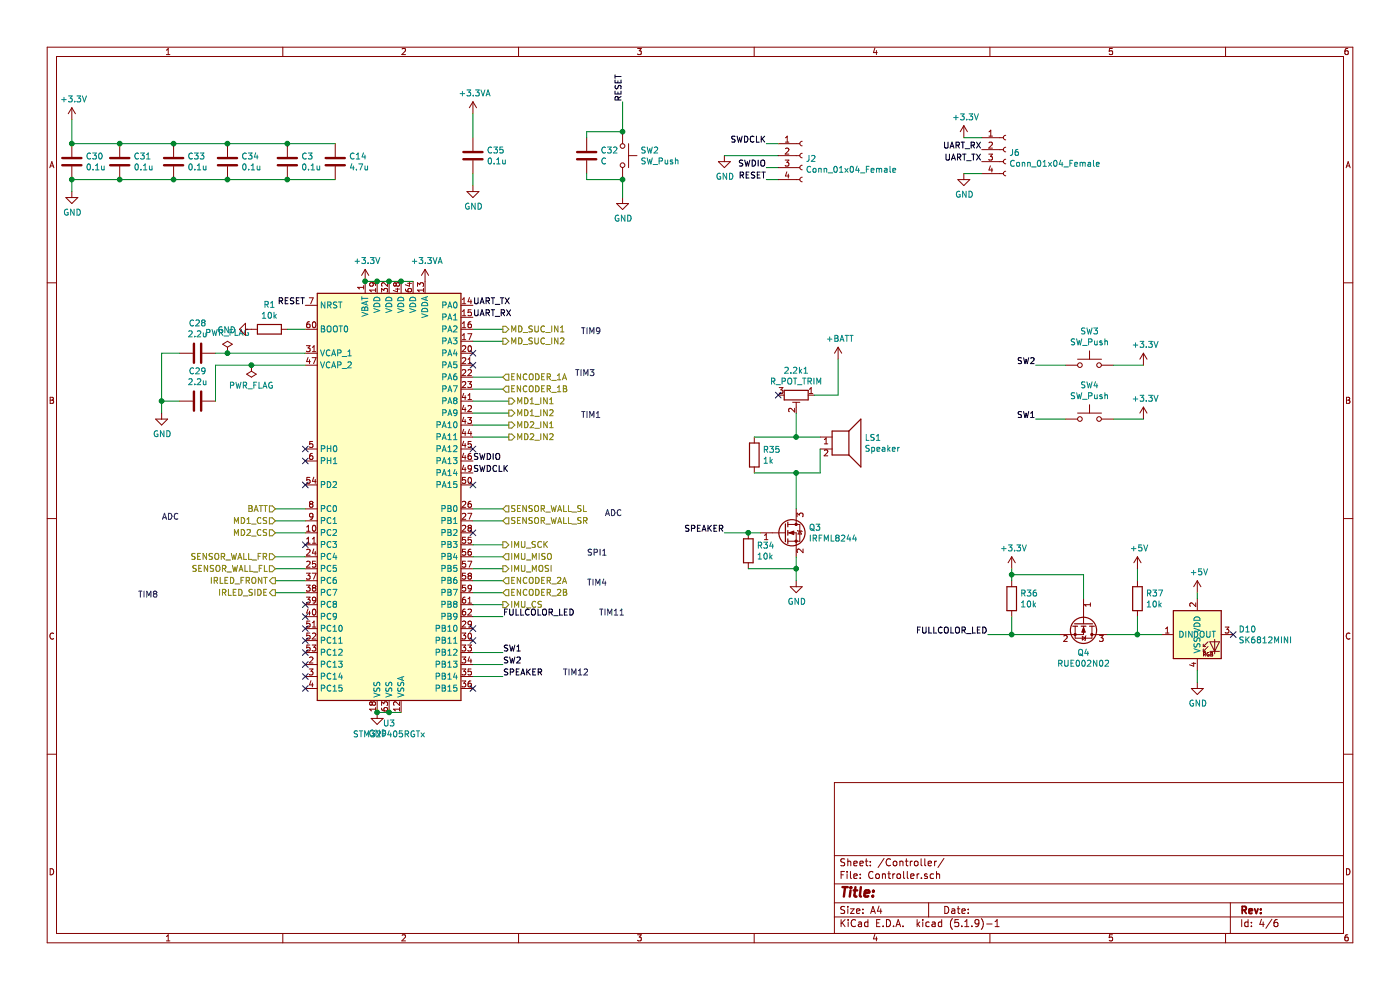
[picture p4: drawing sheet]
EESchema Schematic File Version 4
EELAYER 30 0
EELAYER END
$Descr A4 11693 8268
encoding utf-8
Sheet 4 6
Title ""
Date ""
Rev ""
Comp ""
Comment1 ""
Comment2 ""
Comment3 ""
Comment4 ""
$EndDescr
$Comp
L power:GND #PWR076
U 1 1
P 3150 5950
F 0 "#PWR076" H 3150 5700 50  0001 C CNN
F 1 "GND" H 3155 5777 50  0000 C CNN
F 2 "" H 3150 5950 50  0001 C CNN
F 3 "" H 3150 5950 50  0001 C CNN
	1    3150 5950
	1    0    0    -1  
$EndComp
$Comp
L power:+3.3V #PWR075
U 1 1
P 3050 2350
F 0 "#PWR075" H 3050 2200 50  0001 C CNN
F 1 "+3.3V" H 3065 2523 50  0000 C CNN
F 2 "" H 3050 2350 50  0001 C CNN
F 3 "" H 3050 2350 50  0001 C CNN
	1    3050 2350
	1    0    0    -1  
$EndComp
$Comp
L power:+3.3VA #PWR077
U 1 1
P 3550 2350
F 0 "#PWR077" H 3550 2200 50  0001 C CNN
F 1 "+3.3VA" H 3565 2523 50  0000 C CNN
F 2 "" H 3550 2350 50  0001 C CNN
F 3 "" H 3550 2350 50  0001 C CNN
	1    3550 2350
	1    0    0    -1  
$EndComp
Text Label 2550 2550 2    50   ~ 0
RESET
$Comp
L power:GND #PWR073
U 1 1
P 2100 2750
F 0 "#PWR073" H 2100 2500 50  0001 C CNN
F 1 "GND" V 2105 2622 50  0000 R CNN
F 2 "" H 2100 2750 50  0001 C CNN
F 3 "" H 2100 2750 50  0001 C CNN
	1    2100 2750
	0    1    1    0   
$EndComp
Wire Wire Line
	2400 2750 2550 2750
Text HLabel 4200 4550 2    50   Output ~ 0
IMU_SCK
Text HLabel 4200 4650 2    50   Input ~ 0
IMU_MISO
Text HLabel 4200 4750 2    50   Output ~ 0
IMU_MOSI
Wire Wire Line
	4200 4550 3950 4550
Wire Wire Line
	4200 4650 3950 4650
Wire Wire Line
	4200 4750 3950 4750
Text HLabel 4200 5050 2    50   Output ~ 0
IMU_CS
Wire Wire Line
	4200 5050 3950 5050
Text HLabel 4200 4850 2    50   Input ~ 0
ENCODER_2A
Text HLabel 4200 4950 2    50   Input ~ 0
ENCODER_2B
Wire Wire Line
	4200 4850 3950 4850
Wire Wire Line
	4200 4950 3950 4950
Text HLabel 2300 4250 0    50   Input ~ 0
BATT
Wire Wire Line
	2550 4250 2300 4250
Text HLabel 2300 4350 0    50   Input ~ 0
MD1_CS
Text HLabel 2300 4450 0    50   Input ~ 0
MD2_CS
Wire Wire Line
	2300 4350 2550 4350
Wire Wire Line
	2300 4450 2550 4450
Text HLabel 2300 4650 0    50   Input ~ 0
SENSOR_WALL_FR
Text HLabel 2300 4750 0    50   Input ~ 0
SENSOR_WALL_FL
Text HLabel 4200 4350 2    50   Input ~ 0
SENSOR_WALL_SR
Text HLabel 4200 4250 2    50   Input ~ 0
SENSOR_WALL_SL
Wire Wire Line
	3950 4250 4200 4250
Wire Wire Line
	3950 4350 4200 4350
$Comp
L Device:C C28
U 1 1
P 1650 2950
F 0 "C28" V 1398 2950 50  0000 C CNN
F 1 "2.2u" V 1489 2950 50  0000 C CNN
F 2 "Capacitor_SMD:C_0603_1608Metric" H 1688 2800 50  0001 C CNN
F 3 "~" H 1650 2950 50  0001 C CNN
	1    1650 2950
	0    1    1    0   
$EndComp
$Comp
L Device:C C29
U 1 1
P 1650 3350
F 0 "C29" V 1398 3350 50  0000 C CNN
F 1 "2.2u" V 1489 3350 50  0000 C CNN
F 2 "Capacitor_SMD:C_0603_1608Metric" H 1688 3200 50  0001 C CNN
F 3 "~" H 1650 3350 50  0001 C CNN
	1    1650 3350
	0    1    1    0   
$EndComp
Wire Wire Line
	1800 2950 1900 2950
Wire Wire Line
	2550 3050 2100 3050
Wire Wire Line
	1800 3050 1800 3350
$Comp
L power:GND #PWR070
U 1 1
P 1350 3450
F 0 "#PWR070" H 1350 3200 50  0001 C CNN
F 1 "GND" H 1355 3277 50  0000 C CNN
F 2 "" H 1350 3450 50  0001 C CNN
F 3 "" H 1350 3450 50  0001 C CNN
	1    1350 3450
	1    0    0    -1  
$EndComp
Wire Wire Line
	1500 3350 1350 3350
Wire Wire Line
	1350 3350 1350 3450
Wire Wire Line
	1500 2950 1350 2950
Wire Wire Line
	1350 2950 1350 3350
Connection ~ 1350 3350
Wire Wire Line
	2300 4650 2550 4650
Wire Wire Line
	2300 4750 2550 4750
Text Label 4200 5650 0    50   ~ 0
SPEAKER
Text Label 4200 5150 0    50   ~ 0
FULLCOLOR_LED
Wire Wire Line
	3950 5150 4200 5150
Wire Wire Line
	3950 5650 4200 5650
$Comp
L power:+5V #PWR087
U 1 1
P 10000 4950
F 0 "#PWR087" H 10000 4800 50  0001 C CNN
F 1 "+5V" H 10015 5123 50  0000 C CNN
F 2 "" H 10000 4950 50  0001 C CNN
F 3 "" H 10000 4950 50  0001 C CNN
	1    10000 4950
	1    0    0    -1  
$EndComp
Wire Wire Line
	10000 4950 10000 5000
$Comp
L power:GND #PWR088
U 1 1
P 10000 5700
F 0 "#PWR088" H 10000 5450 50  0001 C CNN
F 1 "GND" H 10005 5527 50  0000 C CNN
F 2 "" H 10000 5700 50  0001 C CNN
F 3 "" H 10000 5700 50  0001 C CNN
	1    10000 5700
	1    0    0    -1  
$EndComp
Wire Wire Line
	10000 5600 10000 5700
NoConn ~ 10300 5300
$Comp
L Device:Q_NMOS_GSD Q4
U 1 1
P 9050 5200
F 0 "Q4" V 9299 5200 50  0000 C CNN
F 1 "RUE002N02" V 9390 5200 50  0000 C CNN
F 2 "Package_TO_SOT_SMD:SOT-416" H 9250 5300 50  0001 C CNN
F 3 "~" H 9050 5200 50  0001 C CNN
	1    9050 5200
	0    1    1    0   
$EndComp
$Comp
L power:+5V #PWR086
U 1 1
P 9500 4750
F 0 "#PWR086" H 9500 4600 50  0001 C CNN
F 1 "+5V" H 9515 4923 50  0000 C CNN
F 2 "" H 9500 4750 50  0001 C CNN
F 3 "" H 9500 4750 50  0001 C CNN
	1    9500 4750
	1    0    0    -1  
$EndComp
Wire Wire Line
	9250 5300 9500 5300
$Comp
L Device:R R37
U 1 1
P 9500 5000
F 0 "R37" H 9570 5046 50  0000 L CNN
F 1 "10k" H 9570 4955 50  0000 L CNN
F 2 "Resistor_SMD:R_0603_1608Metric" V 9430 5000 50  0001 C CNN
F 3 "~" H 9500 5000 50  0001 C CNN
	1    9500 5000
	1    0    0    -1  
$EndComp
$Comp
L power:+3.3V #PWR085
U 1 1
P 8450 4750
F 0 "#PWR085" H 8450 4600 50  0001 C CNN
F 1 "+3.3V" H 8465 4923 50  0000 C CNN
F 2 "" H 8450 4750 50  0001 C CNN
F 3 "" H 8450 4750 50  0001 C CNN
	1    8450 4750
	1    0    0    -1  
$EndComp
$Comp
L Device:R R36
U 1 1
P 8450 5000
F 0 "R36" H 8520 5046 50  0000 L CNN
F 1 "10k" H 8520 4955 50  0000 L CNN
F 2 "Resistor_SMD:R_0603_1608Metric" V 8380 5000 50  0001 C CNN
F 3 "~" H 8450 5000 50  0001 C CNN
	1    8450 5000
	1    0    0    -1  
$EndComp
Wire Wire Line
	8450 5150 8450 5300
Wire Wire Line
	8450 5300 8850 5300
Wire Wire Line
	8450 4800 9050 4800
Wire Wire Line
	9050 4800 9050 5000
Wire Wire Line
	8450 4750 8450 4800
Wire Wire Line
	8450 4800 8450 4850
Connection ~ 8450 4800
Wire Wire Line
	9500 4750 9500 4850
Wire Wire Line
	9500 5150 9500 5300
Connection ~ 9500 5300
Wire Wire Line
	9500 5300 9700 5300
Text Label 8250 5300 2    50   ~ 0
FULLCOLOR_LED
Wire Wire Line
	8250 5300 8450 5300
Connection ~ 8450 5300
$Comp
L Device:Speaker LS1
U 1 1
P 7050 3650
AR Path="/60F363D5/6192AB90" Ref="LS1"  Part="1" 
AR Path="/60E26C28/6192AB90" Ref="LS1"  Part="1" 
F 0 "LS1" H 7220 3646 50  0000 L CNN
F 1 "Speaker" H 7220 3555 50  0000 L CNN
F 2 "Sprion-circuit:PKMCS" H 7050 3450 50  0001 C CNN
F 3 "PKMCS0909E4000" H 7040 3600 50  0001 C CNN
	1    7050 3650
	1    0    0    -1  
$EndComp
$Comp
L power:GND #PWR083
U 1 1
P 6650 4850
F 0 "#PWR083" H 6650 4600 50  0001 C CNN
F 1 "GND" H 6655 4677 50  0000 C CNN
F 2 "" H 6650 4850 50  0001 C CNN
F 3 "" H 6650 4850 50  0001 C CNN
	1    6650 4850
	1    0    0    -1  
$EndComp
Wire Wire Line
	6650 3450 6650 3650
Wire Wire Line
	6650 3650 6850 3650
Wire Wire Line
	6850 3950 6850 3750
Wire Wire Line
	6650 3950 6650 4250
Wire Wire Line
	6650 3950 6850 3950
Text Label 6050 4450 2    50   ~ 0
SPEAKER
Wire Wire Line
	6650 4650 6650 4750
$Comp
L Switch:SW_Push SW2
U 1 1
P 5200 1300
F 0 "SW2" V 5154 1448 50  0000 L CNN
F 1 "SW_Push" V 5245 1448 50  0000 L CNN
F 2 "Sprion-circuit:SMT_4.2X3.2_" H 5200 1500 50  0001 C CNN
F 3 "~" H 5200 1500 50  0001 C CNN
	1    5200 1300
	0    1    1    0   
$EndComp
$Comp
L Device:C C32
U 1 1
P 4900 1300
F 0 "C32" H 5015 1346 50  0000 L CNN
F 1 "C" H 5015 1255 50  0000 L CNN
F 2 "Capacitor_SMD:C_0603_1608Metric" H 4938 1150 50  0001 C CNN
F 3 "~" H 4900 1300 50  0001 C CNN
	1    4900 1300
	1    0    0    -1  
$EndComp
Wire Wire Line
	5200 1100 4900 1100
Wire Wire Line
	4900 1100 4900 1150
Wire Wire Line
	4900 1450 4900 1500
Wire Wire Line
	4900 1500 5200 1500
Text Label 5200 850  1    50   ~ 0
RESET
Wire Wire Line
	5200 850  5200 1100
Connection ~ 5200 1100
$Comp
L power:GND #PWR074
U 1 1
P 5200 1650
F 0 "#PWR074" H 5200 1400 50  0001 C CNN
F 1 "GND" H 5205 1477 50  0000 C CNN
F 2 "" H 5200 1650 50  0001 C CNN
F 3 "" H 5200 1650 50  0001 C CNN
	1    5200 1650
	1    0    0    -1  
$EndComp
Text Label 3950 3850 0    50   ~ 0
SWDIO
Text Label 3950 3950 0    50   ~ 0
SWDCLK
$Comp
L Connector:Conn_01x04_Female J2
U 1 1
P 6700 1300
F 0 "J2" H 6728 1276 50  0000 L CNN
F 1 "Conn_01x04_Female" H 6728 1185 50  0000 L CNN
F 2 "Connector_JST:JST_SH_SM04B-SRSS-TB_1x04-1MP_P1.00mm_Horizontal" H 6700 1300 50  0001 C CNN
F 3 "~" H 6700 1300 50  0001 C CNN
	1    6700 1300
	1    0    0    -1  
$EndComp
Text Label 6400 1500 2    50   ~ 0
RESET
Text Label 6400 1400 2    50   ~ 0
SWDIO
Text Label 6400 1200 2    50   ~ 0
SWDCLK
$Comp
L power:GND #PWR084
U 1 1
P 6050 1300
F 0 "#PWR084" H 6050 1050 50  0001 C CNN
F 1 "GND" H 6055 1127 50  0000 C CNN
F 2 "" H 6050 1300 50  0001 C CNN
F 3 "" H 6050 1300 50  0001 C CNN
	1    6050 1300
	1    0    0    -1  
$EndComp
Text Label 4200 5450 0    50   ~ 0
SW1
Text Label 4200 5550 0    50   ~ 0
SW2
Wire Wire Line
	3950 5550 4200 5550
Wire Wire Line
	3950 5450 4200 5450
$Comp
L Switch:SW_Push SW3
U 1 1
P 9100 3050
F 0 "SW3" H 9100 3335 50  0000 C CNN
F 1 "SW_Push" H 9100 3244 50  0000 C CNN
F 2 "Sprion-circuit:SMT_4.2X3.2_" H 9100 3250 50  0001 C CNN
F 3 "~" H 9100 3250 50  0001 C CNN
	1    9100 3050
	1    0    0    -1  
$EndComp
$Comp
L Switch:SW_Push SW4
U 1 1
P 9100 3500
F 0 "SW4" H 9100 3785 50  0000 C CNN
F 1 "SW_Push" H 9100 3694 50  0000 C CNN
F 2 "Sprion-circuit:SMT_4.2X3.2_" H 9100 3700 50  0001 C CNN
F 3 "~" H 9100 3700 50  0001 C CNN
	1    9100 3500
	1    0    0    -1  
$EndComp
Wire Wire Line
	5200 1650 5200 1500
Connection ~ 5200 1500
Text Label 8650 3500 2    50   ~ 0
SW1
Text Label 8650 3050 2    50   ~ 0
SW2
Wire Wire Line
	8900 3050 8650 3050
Wire Wire Line
	8650 3500 8900 3500
$Comp
L power:+3.3V #PWR080
U 1 1
P 9550 3050
F 0 "#PWR080" H 9550 2900 50  0001 C CNN
F 1 "+3.3V" H 9565 3223 50  0000 C CNN
F 2 "" H 9550 3050 50  0001 C CNN
F 3 "" H 9550 3050 50  0001 C CNN
	1    9550 3050
	1    0    0    -1  
$EndComp
Wire Wire Line
	9300 3050 9550 3050
$Comp
L power:+3.3V #PWR081
U 1 1
P 9550 3500
F 0 "#PWR081" H 9550 3350 50  0001 C CNN
F 1 "+3.3V" H 9565 3673 50  0000 C CNN
F 2 "" H 9550 3500 50  0001 C CNN
F 3 "" H 9550 3500 50  0001 C CNN
	1    9550 3500
	1    0    0    -1  
$EndComp
Wire Wire Line
	9300 3500 9550 3500
NoConn ~ 3950 2950
NoConn ~ 3950 3050
NoConn ~ 3950 3750
NoConn ~ 3950 4050
NoConn ~ 3950 4450
NoConn ~ 3950 5250
NoConn ~ 3950 5350
NoConn ~ 3950 5750
NoConn ~ 2550 5750
NoConn ~ 2550 5650
NoConn ~ 2550 5550
NoConn ~ 2550 5450
NoConn ~ 2550 5350
NoConn ~ 2550 5250
NoConn ~ 2550 4550
NoConn ~ 2550 4050
NoConn ~ 2550 3850
NoConn ~ 2550 3750
$Comp
L power:+3.3V #PWR071
U 1 1
P 600 1000
F 0 "#PWR071" H 600 850 50  0001 C CNN
F 1 "+3.3V" H 615 1173 50  0000 C CNN
F 2 "" H 600 1000 50  0001 C CNN
F 3 "" H 600 1000 50  0001 C CNN
	1    600  1000
	1    0    0    -1  
$EndComp
$Comp
L power:+3.3VA #PWR078
U 1 1
P 3950 950
F 0 "#PWR078" H 3950 800 50  0001 C CNN
F 1 "+3.3VA" H 3965 1123 50  0000 C CNN
F 2 "" H 3950 950 50  0001 C CNN
F 3 "" H 3950 950 50  0001 C CNN
	1    3950 950 
	1    0    0    -1  
$EndComp
$Comp
L Device:C C30
U 1 1
P 600 1350
F 0 "C30" H 715 1396 50  0000 L CNN
F 1 "0.1u" H 715 1305 50  0000 L CNN
F 2 "Capacitor_SMD:C_0603_1608Metric" H 638 1200 50  0001 C CNN
F 3 "~" H 600 1350 50  0001 C CNN
	1    600  1350
	1    0    0    -1  
$EndComp
$Comp
L Device:C C31
U 1 1
P 1000 1350
F 0 "C31" H 1115 1396 50  0000 L CNN
F 1 "0.1u" H 1115 1305 50  0000 L CNN
F 2 "Capacitor_SMD:C_0603_1608Metric" H 1038 1200 50  0001 C CNN
F 3 "~" H 1000 1350 50  0001 C CNN
	1    1000 1350
	1    0    0    -1  
$EndComp
$Comp
L Device:C C33
U 1 1
P 1450 1350
F 0 "C33" H 1565 1396 50  0000 L CNN
F 1 "0.1u" H 1565 1305 50  0000 L CNN
F 2 "Capacitor_SMD:C_0603_1608Metric" H 1488 1200 50  0001 C CNN
F 3 "~" H 1450 1350 50  0001 C CNN
	1    1450 1350
	1    0    0    -1  
$EndComp
$Comp
L Device:C C34
U 1 1
P 1900 1350
F 0 "C34" H 2015 1396 50  0000 L CNN
F 1 "0.1u" H 2015 1305 50  0000 L CNN
F 2 "Capacitor_SMD:C_0603_1608Metric" H 1938 1200 50  0001 C CNN
F 3 "~" H 1900 1350 50  0001 C CNN
	1    1900 1350
	1    0    0    -1  
$EndComp
Wire Wire Line
	600  1000 600  1200
Wire Wire Line
	1900 1200 1450 1200
Connection ~ 600  1200
Connection ~ 1000 1200
Wire Wire Line
	1000 1200 600  1200
Connection ~ 1450 1200
Wire Wire Line
	1450 1200 1000 1200
Wire Wire Line
	600  1500 1000 1500
Connection ~ 1000 1500
Wire Wire Line
	1000 1500 1450 1500
Connection ~ 1450 1500
Wire Wire Line
	1450 1500 1900 1500
$Comp
L power:GND #PWR072
U 1 1
P 600 1600
F 0 "#PWR072" H 600 1350 50  0001 C CNN
F 1 "GND" H 605 1427 50  0000 C CNN
F 2 "" H 600 1600 50  0001 C CNN
F 3 "" H 600 1600 50  0001 C CNN
	1    600  1600
	1    0    0    -1  
$EndComp
$Comp
L Device:C C35
U 1 1
P 3950 1300
F 0 "C35" H 4065 1346 50  0000 L CNN
F 1 "0.1u" H 4065 1255 50  0000 L CNN
F 2 "Capacitor_SMD:C_0603_1608Metric" H 3988 1150 50  0001 C CNN
F 3 "~" H 3950 1300 50  0001 C CNN
	1    3950 1300
	1    0    0    -1  
$EndComp
$Comp
L power:GND #PWR079
U 1 1
P 3950 1550
F 0 "#PWR079" H 3950 1300 50  0001 C CNN
F 1 "GND" H 3955 1377 50  0000 C CNN
F 2 "" H 3950 1550 50  0001 C CNN
F 3 "" H 3950 1550 50  0001 C CNN
	1    3950 1550
	1    0    0    -1  
$EndComp
Wire Wire Line
	3950 950  3950 1150
Wire Wire Line
	3950 1450 3950 1550
Wire Wire Line
	600  1500 600  1600
Connection ~ 600  1500
Wire Wire Line
	6350 4450 6250 4450
$Comp
L Device:R R34
U 1 1
P 6250 4600
F 0 "R34" H 6320 4646 50  0000 L CNN
F 1 "10k" H 6320 4555 50  0000 L CNN
F 2 "Resistor_SMD:R_0603_1608Metric" V 6180 4600 50  0001 C CNN
F 3 "~" H 6250 4600 50  0001 C CNN
	1    6250 4600
	1    0    0    -1  
$EndComp
Connection ~ 6250 4450
Wire Wire Line
	6250 4450 6050 4450
Wire Wire Line
	6250 4750 6650 4750
Connection ~ 6650 4750
Wire Wire Line
	6650 4750 6650 4850
Wire Wire Line
	3950 3350 4250 3350
Wire Wire Line
	3950 3650 4250 3650
Wire Wire Line
	3950 3550 4250 3550
Wire Wire Line
	3950 3450 4250 3450
Text HLabel 4250 3650 2    50   Output ~ 0
MD2_IN2
Text HLabel 4250 3550 2    50   Output ~ 0
MD2_IN1
Text HLabel 4250 3450 2    50   Output ~ 0
MD1_IN2
Text HLabel 4250 3350 2    50   Output ~ 0
MD1_IN1
Text Notes 4850 3500 0    50   ~ 0
TIM1\n
Text Notes 4900 4900 0    50   ~ 0
TIM4\n
Text Notes 4900 4650 0    50   ~ 0
SPI1\n
Text Notes 5050 4400 0    50   ~ 0
ADC\n\n
Text Notes 4700 5650 0    50   ~ 0
TIM12\n
Text Notes 1350 4350 0    50   ~ 0
ADC\n
Text Notes 1150 5000 0    50   ~ 0
TIM8\n
Text HLabel 4200 2750 2    50   Output ~ 0
MD_SUC_IN1
Text HLabel 4200 2850 2    50   Output ~ 0
MD_SUC_IN2
Wire Wire Line
	2550 4850 2300 4850
Wire Wire Line
	2550 4950 2300 4950
Text HLabel 2300 4950 0    50   Output ~ 0
IRLED_SIDE
Text HLabel 2300 4850 0    50   Output ~ 0
IRLED_FRONT
Wire Wire Line
	3950 2850 4200 2850
Wire Wire Line
	4200 2750 3950 2750
Wire Wire Line
	3950 3150 4200 3150
Wire Wire Line
	3950 3250 4200 3250
Text HLabel 4200 3250 2    50   Input ~ 0
ENCODER_1B
Text HLabel 4200 3150 2    50   Input ~ 0
ENCODER_1A
Text Notes 4800 3150 0    50   ~ 0
TIM3\n
Wire Wire Line
	3250 5950 3350 5950
Wire Wire Line
	3150 5950 3250 5950
Connection ~ 3250 5950
Connection ~ 3150 5950
Wire Wire Line
	3350 2350 3450 2350
Connection ~ 3350 2350
Wire Wire Line
	3250 2350 3350 2350
Connection ~ 3250 2350
Wire Wire Line
	3150 2350 3250 2350
Wire Wire Line
	3050 2350 3150 2350
Connection ~ 3150 2350
Connection ~ 3050 2350
$Comp
L MCU_ST_STM32F4:STM32F405RGTx U3
U 1 1
P 3250 4150
F 0 "U3" H 3250 2261 50  0000 C CNN
F 1 "STM32F405RGTx" H 3250 2170 50  0000 C CNN
F 2 "Package_QFP:LQFP-64_10x10mm_P0.5mm" H 2650 2450 50  0001 R CNN
F 3 "http://www.st.com/st-web-ui/static/active/en/resource/technical/document/datasheet/DM00037051.pdf" H 3250 4150 50  0001 C CNN
	1    3250 4150
	1    0    0    -1  
$EndComp
Text Notes 5000 5150 0    50   ~ 0
TIM11\n
Text Notes 4850 2800 0    50   ~ 0
TIM9\n
NoConn ~ 2550 5050
NoConn ~ 2550 5150
$Comp
L Device:R R35
U 1 1
P 6300 3800
F 0 "R35" H 6370 3846 50  0000 L CNN
F 1 "1k" H 6370 3755 50  0000 L CNN
F 2 "Resistor_SMD:R_0603_1608Metric" V 6230 3800 50  0001 C CNN
F 3 "~" H 6300 3800 50  0001 C CNN
	1    6300 3800
	1    0    0    -1  
$EndComp
Connection ~ 6650 3650
Wire Wire Line
	6300 3950 6650 3950
Connection ~ 6650 3950
Wire Wire Line
	6300 3650 6650 3650
$Comp
L power:+BATT #PWR082
U 1 1
P 7000 3000
F 0 "#PWR082" H 7000 2850 50  0001 C CNN
F 1 "+BATT" H 7015 3173 50  0000 C CNN
F 2 "" H 7000 3000 50  0001 C CNN
F 3 "" H 7000 3000 50  0001 C CNN
	1    7000 3000
	1    0    0    -1  
$EndComp
NoConn ~ 6500 3300
$Comp
L Device:R_POT_TRIM 2.2k1
U 1 1
P 6650 3300
F 0 "2.2k1" V 6443 3300 50  0000 C CNN
F 1 "R_POT_TRIM" V 6534 3300 50  0000 C CNN
F 2 "Sprion-circuit:Potentiometer_SMD_PVZ3A" H 6650 3300 50  0001 C CNN
F 3 "~" H 6650 3300 50  0001 C CNN
	1    6650 3300
	0    1    1    0   
$EndComp
Wire Wire Line
	7000 3000 7000 3300
Wire Wire Line
	7000 3300 6800 3300
Connection ~ 1900 2950
$Comp
L power:PWR_FLAG #FLG06
U 1 1
P 2100 3050
F 0 "#FLG06" H 2100 3125 50  0001 C CNN
F 1 "PWR_FLAG" H 2100 3223 50  0000 C CNN
F 2 "" H 2100 3050 50  0001 C CNN
F 3 "~" H 2100 3050 50  0001 C CNN
	1    2100 3050
	-1   0    0    1   
$EndComp
Connection ~ 2100 3050
Wire Wire Line
	2100 3050 1800 3050
Wire Wire Line
	1900 2950 2550 2950
$Comp
L power:PWR_FLAG #FLG03
U 1 1
P 1900 2950
F 0 "#FLG03" H 1900 3025 50  0001 C CNN
F 1 "PWR_FLAG" H 1900 3123 50  0000 C CNN
F 2 "" H 1900 2950 50  0001 C CNN
F 3 "~" H 1900 2950 50  0001 C CNN
	1    1900 2950
	1    0    0    -1  
$EndComp
$Comp
L Device:Q_NMOS_GSD Q3
U 1 1
P 6550 4450
F 0 "Q3" H 6754 4496 50  0000 L CNN
F 1 "IRFML8244" H 6754 4405 50  0000 L CNN
F 2 "Package_TO_SOT_SMD:SOT-23" H 6750 4550 50  0001 C CNN
F 3 "~" H 6550 4450 50  0001 C CNN
	1    6550 4450
	1    0    0    -1  
$EndComp
Text Label 3950 2550 0    50   ~ 0
UART_TX
Text Label 3950 2650 0    50   ~ 0
UART_RX
$Comp
L Connector:Conn_01x04_Female J6
U 1 1
P 8400 1250
F 0 "J6" H 8428 1226 50  0000 L CNN
F 1 "Conn_01x04_Female" H 8428 1135 50  0000 L CNN
F 2 "Connector_JST:JST_SH_SM04B-SRSS-TB_1x04-1MP_P1.00mm_Horizontal" H 8400 1250 50  0001 C CNN
F 3 "~" H 8400 1250 50  0001 C CNN
	1    8400 1250
	1    0    0    -1  
$EndComp
$Comp
L power:+3.3V #PWR052
U 1 1
P 8050 1150
F 0 "#PWR052" H 8050 1000 50  0001 C CNN
F 1 "+3.3V" H 8065 1323 50  0000 C CNN
F 2 "" H 8050 1150 50  0001 C CNN
F 3 "" H 8050 1150 50  0001 C CNN
	1    8050 1150
	1    0    0    -1  
$EndComp
Text Label 8200 1250 2    50   ~ 0
UART_RX
Text Label 8200 1350 2    50   ~ 0
UART_TX
$Comp
L power:GND #PWR0100
U 1 1
P 8050 1450
F 0 "#PWR0100" H 8050 1200 50  0001 C CNN
F 1 "GND" H 8055 1277 50  0000 C CNN
F 2 "" H 8050 1450 50  0001 C CNN
F 3 "" H 8050 1450 50  0001 C CNN
	1    8050 1450
	1    0    0    -1  
$EndComp
Wire Wire Line
	8200 1150 8050 1150
Wire Wire Line
	8200 1450 8050 1450
$Comp
L Device:C C3
U 1 1
P 2400 1350
F 0 "C3" H 2515 1396 50  0000 L CNN
F 1 "0.1u" H 2515 1305 50  0000 L CNN
F 2 "Capacitor_SMD:C_0603_1608Metric" H 2438 1200 50  0001 C CNN
F 3 "~" H 2400 1350 50  0001 C CNN
	1    2400 1350
	1    0    0    -1  
$EndComp
$Comp
L Device:C C14
U 1 1
P 2800 1350
F 0 "C14" H 2915 1396 50  0000 L CNN
F 1 "4.7u" H 2915 1305 50  0000 L CNN
F 2 "Capacitor_SMD:C_0603_1608Metric" H 2838 1200 50  0001 C CNN
F 3 "~" H 2800 1350 50  0001 C CNN
	1    2800 1350
	1    0    0    -1  
$EndComp
Wire Wire Line
	1900 1200 2400 1200
Connection ~ 1900 1200
Wire Wire Line
	1900 1500 2400 1500
Connection ~ 1900 1500
Wire Wire Line
	2400 1500 2800 1500
Connection ~ 2400 1500
Wire Wire Line
	2400 1200 2800 1200
Connection ~ 2400 1200
Wire Wire Line
	6050 1300 6500 1300
Wire Wire Line
	6400 1200 6500 1200
Wire Wire Line
	6400 1400 6500 1400
Wire Wire Line
	6400 1500 6500 1500
$Comp
L Device:R R1
U 1 1
P 2250 2750
F 0 "R1" V 2043 2750 50  0000 C CNN
F 1 "10k" V 2134 2750 50  0000 C CNN
F 2 "Resistor_SMD:R_0603_1608Metric" V 2180 2750 50  0001 C CNN
F 3 "~" H 2250 2750 50  0001 C CNN
	1    2250 2750
	0    1    1    0   
$EndComp
$Comp
L Sprion-circuit:SK6812MINI D10
U 1 1
P 10000 5300
F 0 "D10" H 10344 5346 50  0000 L CNN
F 1 "SK6812MINI" H 10344 5255 50  0000 L CNN
F 2 "Sprion-circuit:SK6812MINI" H 10000 5750 50  0001 C CNN
F 3 "" H 10000 5750 50  0001 C CNN
	1    10000 5300
	1    0    0    -1  
$EndComp
$EndSCHEMATC
